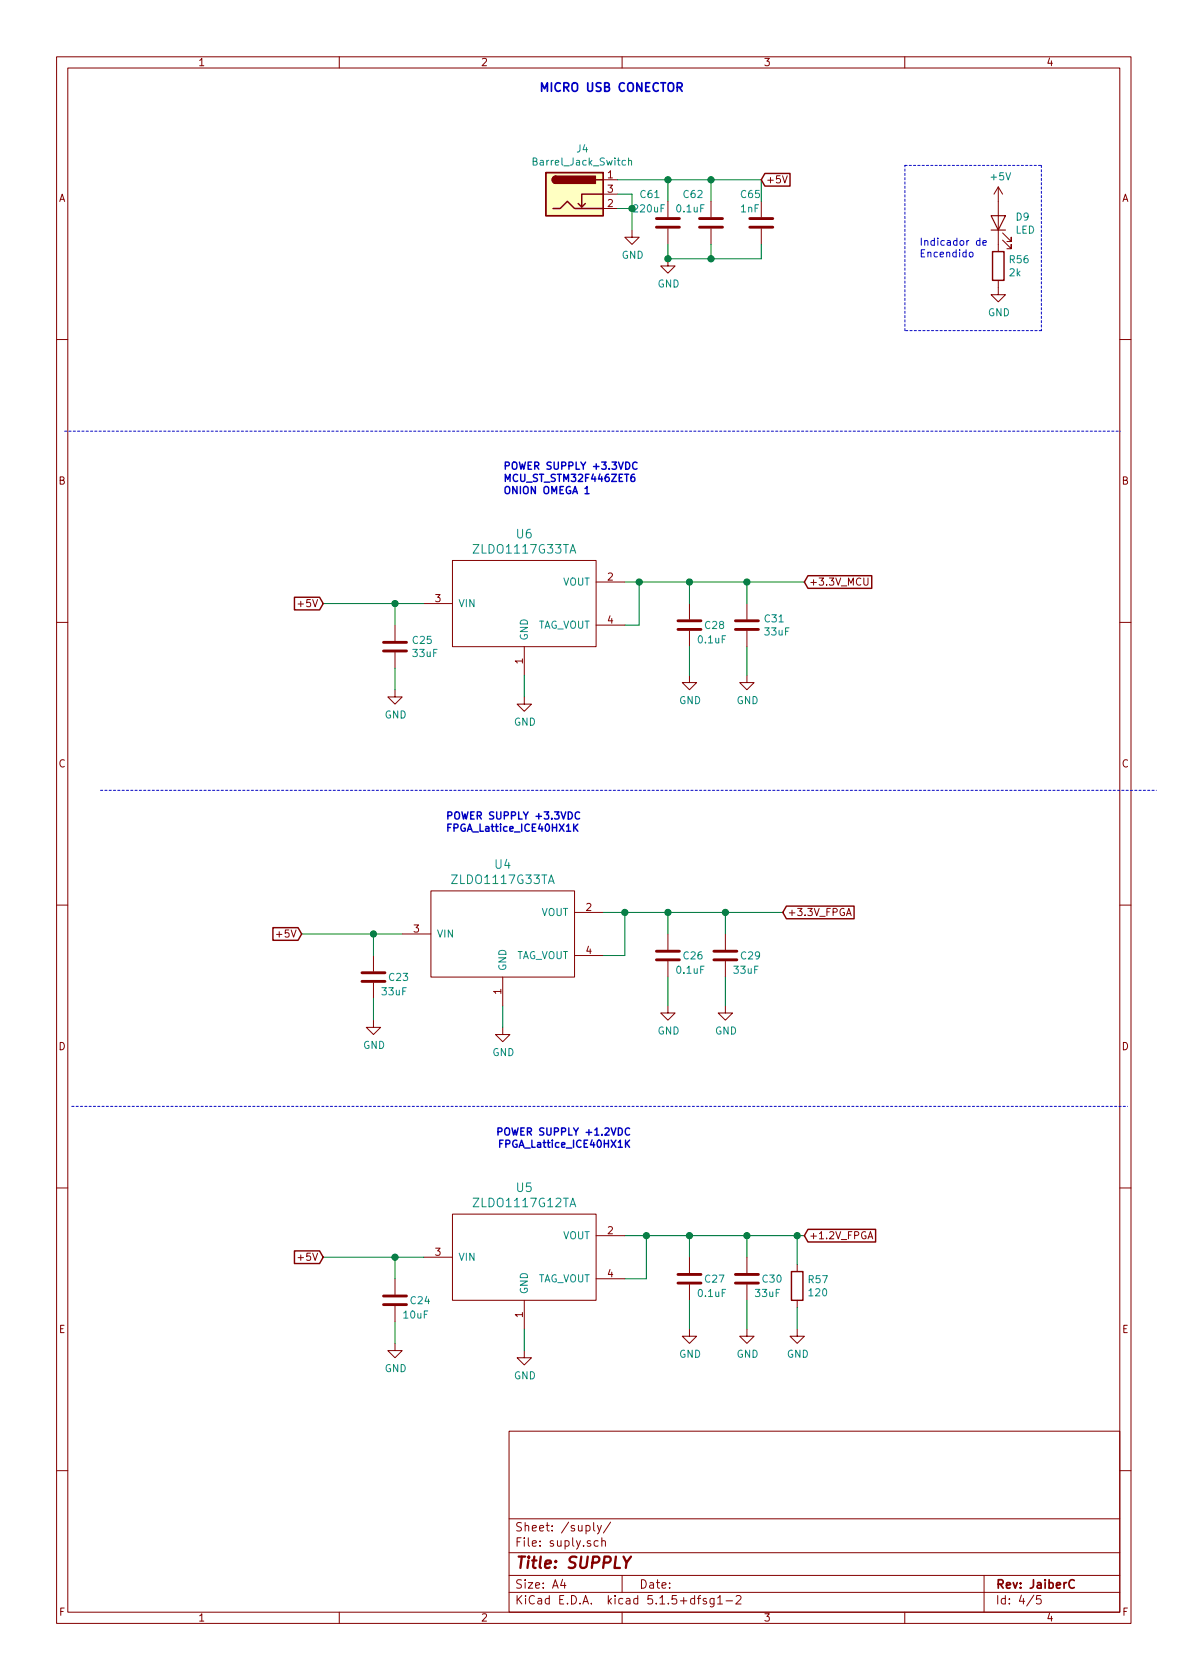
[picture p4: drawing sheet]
<svg xmlns="http://www.w3.org/2000/svg" width="210mm" height="297mm" viewBox="0 0 210 297" stroke-linecap="round" stroke-linejoin="round" font-family="sans-serif">
<g fill="none" stroke="#840000" stroke-width=".18">
<path d="M10 10h190v277h-190zM12 12h186v273.1h-186zM60 10v2M110 10v2M160 10v2M106.7 31.8h2.5M106.7 36.9h2.5M106.7 34.3h2.5M118.1 35.6v2.8M125.7 35.6v2.8M134.6 35.6v2.8M138.4 31.1l.4 1.2 .4-1.2"/>
<path d="M176.5 33.1v11.4M176.5 33.1l-.7 1.2M176.5 33.1l.8 1.2M111.8 40.7v1.2h1.2l-1.2 1.3-1.3-1.3h1.3M118.1 45.8v1.2h1.3l-1.3 1.3-1.3-1.3h1.3M118.1 40.4v2.8M125.7 40.4v2.8M134.6 40.4v2.8M176.5 49.6v2.5h1.3l-1.3 1.3-1.2-1.3h1.2M177.3 42.5l1.5 1.5v-.8v.8h-.7M177.3 41.2l1.5 1.5v-.8v.8h-.7M10 60h2"/>
<path d="M198 60h2M80 99.1h25.4v15.2h-25.4zM10 110h2M69.8 110.5v2.8M69.8 115.4v2.7M74.9 106.7h5.1M92.7 114.3v5.1M105.4 102.9h5.1M105.4 110.5h5.1M121.9 119.4v1.3h1.3l-1.3 1.3-1.3-1.3h1.3M121.9 106.7v2.8M121.9 111.5v2.8"/>
<path d="M132.1 119.4v1.3h1.2l-1.2 1.3-1.3-1.3h1.3M132.1 106.7v2.8M132.1 111.5v2.8M152.8 102.2v1l.2 .3h.3l.2-.3v-1M198 110h2M69.8 122v1.2h1.3l-1.3 1.3-1.2-1.3h1.2M92.7 123.2v1.3h1.3l-1.3 1.3-1.3-1.3h1.3M76.2 157.5h25.4v15.3h-25.4zM10 160h2M66 168.9v2.8M66 173.8v2.8M71.1 165.1h5.1"/>
<path d="M88.9 172.8v5M101.6 161.3h5.1M101.6 168.9h5.1M118.1 177.8v1.3h1.3l-1.3 1.3-1.3-1.3h1.3M118.1 165.1v2.8M118.1 170v2.8M128.3 177.8v1.3h1.2l-1.2 1.3-1.3-1.3h1.3M128.3 165.1v2.8M128.3 170v2.8M149.7 161.9l.4-1.3 .4 1.3M149.8 161.5h.6M198 160h2"/>
<path d="M66 180.4v1.2h1.3l-1.3 1.3-1.2-1.3h1.2M88.9 181.6v1.3h1.3l-1.3 1.3-1.3-1.3h1.3M10 210h2M80 214.7h25.4v15.2h-25.4zM105.4 218.5h5.1M153.5 219l.4-1.2 .4 1.2M153.6 218.7h.6M198 210h2M69.8 237.5v1.3h1.3l-1.3 1.3-1.2-1.3h1.2M69.8 226.1v2.8M69.8 230.9v2.8M74.9 222.3h5.1"/>
<path d="M92.7 238.8v1.3h1.3l-1.3 1.2-1.3-1.2h1.3M92.7 229.9v5.1M105.4 226.1h5.1M121.9 235v1.3h1.3l-1.3 1.2-1.3-1.2h1.3M121.9 222.3v2.8M121.9 227.1v2.8M132.1 235v1.3h1.2l-1.2 1.2-1.3-1.2h1.3M132.1 222.3v2.8M132.1 227.1v2.8M141 235v1.3h1.2l-1.2 1.2-1.3-1.2h1.3M141 223.6v1.2M141 229.9v1.3"/>
<path d="M90 253h108v32.1h-108zM10 260h2M90 278.5h108M90 274.5h108M90 268.5h108M99.5 279.2l-.4 1.1h1M99.8 279.8v1M105 269.2v1.3l.2 .2M105.6 269.7l.4 1M105.8 272.5l-.5-.1-.2 .3v.6l.2 .1 .5-.1M106.3 269.7l-.5 1.4-.2 .1M106.4 272.5h.1a.37 .37 0 0 1 .6 .1v.8"/>
<path d="M106.4 271.9v1.5M108 269.1l-1.3 2M110 278.5v3M174 278.5v6.6M198 260h2M60 285.1v1.9M90 281.5h108M110 285.1v1.9M123.3 282.6h.6M123.9 282.1l-.4 .2v1.3M124.9 282.7l-.4-.1-.2 .2 .1 .2 .5 .2v.3h-.6M126.3 282.6v1.2l-.3 .3-.4-.1"/>
<path d="M126.3 282.7l-.5-.1-.2 .3v.6l.2 .1 .5-.1M126.9 282.5l.4-.4v1.5M126.9 283.6h.9M128.4 283h1.1M130.2 282.3l.2-.2h.4l.2 .4-.9 1.1h.9M160 285.1v1.9M182.8 282l-1.2 2M184 282.1h-.7v.7l.2-.1h.5l.1 .3-.1 .5-.2 .1-.5-.1"/>
</g>
<path d="M190 279.5a.7 .7 0 0 0-.9 .2 .7 .7 0 0 0 .1 .9 .55 .55 0 0 0 .8 .1" fill="none" stroke="#840000" stroke-width=".3"/>
<path d="M110.3 275.2l.5 1.1 .8-1.1" fill="none" stroke="#840000" stroke-width=".41"/>
<g fill="none" stroke="#840000" stroke-width=".25">
<path d="M96.5 30.5h10.2v7.6h-10.2zM97.8 36.9h1.3l1.2-1.3 1.3 1.3h5.1M98.3 31.2a.63 .63 0 0 0-.6 .6 .63 .63 0 0 0 .6 .6M103.5 36l-.6 .6M105.4 31.8h1.3M106.7 34.3h-3.8v2.3l-.7-.6M135.3 30.7h4.4v2.2h-4.4l-.7-1.1zM175.5 44.5h2v5.1h-2zM52.1 105.6h4.4l.6 1.1-.6 1.1h-4.4zM142.9 101.8h11.3v2.2h-11.3l-.7-1.1zM48.3 164h4.4l.6 1.1-.6 1.2h-4.4zM139.1 160.2h11.9v2.2h-11.9l-.7-1.1z"/>
<path d="M142.9 217.4h11.9v2.2h-11.9l-.7-1.1zM52.1 221.2h4.4l.6 1.1-.6 1.1h-4.4zM140 224.8h2v5.1h-2z"/>
</g>
<g fill="none" stroke="#840000" stroke-width=".51">
<path d="M116.1 38.6h4M123.7 38.6h4.1M132.6 38.6h4.1M116.1 40.2h4M123.7 40.2h4.1M132.6 40.2h4.1M67.8 115.1h4.1M67.8 113.6h4.1M119.9 111.3h4.1M119.9 109.8h4.1M130 111.3h4.1M130 109.8h4.1"/>
<path d="M64 173.5h4.1M64 172h4.1M116.1 169.7h4M116.1 168.2h4M126.2 169.7h4.1M126.2 168.2h4.1M67.8 230.7h4.1M67.8 229.1h4.1M119.9 226.9h4.1M119.9 225.3h4.1M130 226.9h4.1M130 225.3h4.1"/>
</g>
<path d="M96.5 30.5h10.2v7.6h-10.2z" fill="#ffffc2" stroke="#ffffc2" stroke-width=".18"/>
<g fill="#840000" stroke="#840000" stroke-width=".25">
<path d="M97.8 31.3l.5-.1v1.2a.64 .64 0 0 1-.6-.4 .64 .64 0 0 1 .1-.7z"/>
<path d="M98.3 31.2h7v1.2h-7z"/>
</g>
<path d="M111.2 28.5l.1-.1h.3l.1 .8M111.2 27.9v1.3" fill="none" stroke="#008484" stroke-width=".18"/>
<path d="M175.3 38.1h2.5l-1.3 2.6zM175.3 40.7h2.5" fill="none" stroke="#840000" stroke-width=".2"/>
<path d="M160 29.2h24.1M184.1 29.2v29.3M160 58.5v-29.3M184.1 58.5h-24.1M11.4 76.2h186.7M17.8 139.7h186.7M12.7 195.6h186.7" fill="none" stroke="#0000c2" stroke-width=".18" stroke-dasharray=".4 .4"/>
<g fill="none" stroke="#008400" stroke-width=".18">
<path d="M109.2 36.9h2.6M109.2 31.8h25.4v3.8M109.2 34.3h2.6v6.4M118.1 31.8v3.8M125.7 31.8v3.8M118.1 43.2v2.6h16.5v-2.6M125.7 43.2v2.6M57.1 106.7h17.8M69.8 106.7v3.8M69.8 118.1v3.9M92.7 119.4v3.8M110.5 102.9h31.7"/>
<path d="M113 102.9v7.6h-2.5M121.9 102.9v3.8M121.9 114.3v5.1M132.1 102.9v3.8M132.1 114.3v5.1M53.3 165.1h17.8M66 165.1v3.8M66 176.6v3.8M88.9 177.8v3.8M106.7 161.3h31.7M110.5 161.3v7.6h-3.8M118.1 161.3v3.8"/>
<path d="M118.1 172.8v5M128.3 161.3v3.8M128.3 172.8v5M110.5 218.5h31.7M114.3 218.5v7.6h-3.8M121.9 218.5v3.8M132.1 218.5v3.8M141 218.5v5.1M57.1 222.3h17.8M69.8 222.3v3.8M69.8 233.7v3.8M92.7 235v3.8"/>
<path d="M121.9 229.9v5.1M132.1 229.9v5.1M141 231.2v3.8"/>
</g>
<path d="M119.8 15.4h.7l.1-.3-.1-.3-.2-.2h-.5v1.5M120.1 15.4l.5 .7" fill="none" stroke="#0000c2" stroke-width=".3"/>
<path d="M103.5 86.4l.3-.4v1.3M103.5 87.3h.7M112.2 83.9h-.4a.87 .87 0 0 0 0 1.2l.4-.1v-.5l-.4-.2-.2 .3M112.6 81.8a.51 .51 0 0 0-.6 0 .51 .51 0 0 0-.1 .6 .46 .46 0 0 0 .2 .5 .46 .46 0 0 0 .5-.1M101.6 146.3l.6 .7M102.2 145.7l-.8 .7M102.5 143.7a.51 .51 0 0 0-.6 0 .51 .51 0 0 0-.2 .6 .46 .46 0 0 0 .2 .5 .46 .46 0 0 0 .6-.1M89.3 199.6l.3-.2a.45 .45 0 0 1 .5 .5v.4l-.2 .3h-.4a.92 .92 0 0 1-.2-1zM88.1 200.1l.6-.1v-.4l-.2-.2h-.4v1.3M88.4 202.2h.4M89 201.6h-.6v1.3" fill="none" stroke="#0000c2" stroke-width=".25"/>
<path d="M171.4 44.7l.2-.1 .4 .1 .1 .5-.2 .2h-.3l-.2-.1zM173.3 42.6l-.4-.1-.2 .3 .1 .5h.5M173.3 42.1v1.3M173.8 42.9l.6-.1-.1-.2-.3-.1-.2 .2 .1 .6h.4" fill="none" stroke="#0000c2" stroke-width=".18"/>
<g fill="#008400" stroke="#008400" stroke-width=".25">
<circle cx="121.9" cy="102.9" r=".51"/>
<circle cx="125.7" cy="31.8" r=".51"/>
<circle cx="141" cy="218.5" r=".51"/>
<circle cx="118.1" cy="31.8" r=".51"/>
<circle cx="69.9" cy="106.7" r=".51"/>
<circle cx="125.7" cy="45.8" r=".51"/>
<circle cx="114.3" cy="218.5" r=".51"/>
<circle cx="121.9" cy="218.5" r=".51"/>
<circle cx="118.1" cy="45.8" r=".51"/>
<circle cx="113" cy="102.9" r=".51"/>
<circle cx="132.1" cy="102.9" r=".51"/>
<circle cx="110.5" cy="161.3" r=".51"/>
<circle cx="66" cy="165.1" r=".51"/>
<circle cx="118.1" cy="161.3" r=".51"/>
<circle cx="128.3" cy="161.3" r=".51"/>
<circle cx="69.9" cy="222.3" r=".51"/>
<circle cx="111.8" cy="36.9" r=".51"/>
<circle cx="132.1" cy="218.5" r=".51"/>
</g>
<text font-size="2.8" fill="#840000" x="91" y="277.3">Title: SUPPLY</text>
<text font-size="2.1" fill="#0000c2" x="95.2" y="16.2">MICRO USB CONECTOR</text>
<g font-size="2.1" fill="#008484">
<text x="91.4" y="95.2">U6</text>
<text x="84" y="97.9">ZLDO1117G33TA</text>
<text x="87.6" y="153.6">U4</text>
<text x="80.2" y="156.3">ZLDO1117G33TA</text>
<text x="84" y="213.4">ZLDO1117G12TA</text>
<text x="91.4" y="210.8">U5</text>
</g>
<g font-size="2.1" fill="#840000">
<text x="91" y="273.5">File: suply.sch</text>
<text x="91" y="270.8">Sheet: /suply/</text>
<text x="91" y="280.9">Size: A4</text>
<text x="113" y="280.9">Date:</text>
<text x="176" y="280.9">Rev: JaiberC</text>
<text x="91" y="283.7">KiCad E.D.A. kicad 5.1.5+dfsg1-2</text>
<text x="176" y="283.7">Id: 4/5</text>
</g>
<g font-size="1.8" fill="#840000">
<text x="35" y="11.7">1</text>
<text x="85" y="11.7">2</text>
<text x="135" y="11.7">3</text>
<text x="185" y="11.7">4</text>
<text x="10.4" y="35.7">A</text>
<text x="107.5" y="31.5">1</text>
<text x="107.5" y="34.1">3</text>
<text x="135.4" y="32.4">+5V</text>
<text x="198.4" y="35.7">A</text>
<text x="107.5" y="36.6">2</text>
<text x="10.4" y="85.7">B</text>
<text x="198.4" y="85.7">B</text>
<text x="53.2" y="107.4">+5V</text>
<text x="77" y="106.5">3</text>
<text x="107.5" y="102.7">2</text>
<text x="143" y="103.5">+3.3V_MCU</text>
<text x="107.5" y="110.3">4</text>
<text x="92.5" y="117.4" transform="rotate(-90 92.5 117.4)">1</text>
<text x="10.4" y="135.7">C</text>
<text x="198.4" y="135.7">C</text>
<text x="103.7" y="161.1">2</text>
<text x="139.2" y="162">+3.3V_FPGA</text>
<text x="49.4" y="165.8">+5V</text>
<text x="73.2" y="164.9">3</text>
<text x="103.7" y="168.7">4</text>
<text x="88.6" y="175.8" transform="rotate(-90 88.6 175.8)">1</text>
<text x="10.4" y="185.7">D</text>
<text x="198.4" y="185.7">D</text>
<text x="107.5" y="218.2">2</text>
<text x="143" y="219.1">+1.2V_FPGA</text>
<text x="53.2" y="222.9">+5V</text>
<text x="77" y="222">3</text>
<text x="107.5" y="225.8">4</text>
<text x="92.5" y="232.9" transform="rotate(-90 92.5 232.9)">1</text>
<text x="10.4" y="235.7">E</text>
<text x="198.4" y="235.7">E</text>
<text x="10.5" y="285.7">F</text>
<text x="35" y="286.7">1</text>
<text x="85" y="286.7">2</text>
<text x="135" y="286.7">3</text>
<text x="185" y="286.7">4</text>
<text x="198.5" y="285.7">F</text>
</g>
<g font-size="1.8" fill="#008484">
<text x="94.6" y="29.3">Barrel_Jack_Switch</text>
<text x="102" y="27">J4</text>
<text x="113.3" y="35">C61</text>
<text x="120.9" y="35">C62</text>
<text x="131.1" y="35">C65</text>
<text x="175.3" y="31.9">+5V</text>
<text x="112.2" y="37.6">220uF</text>
<text x="119.8" y="37.6">0.1uF</text>
<text x="131" y="37.6">1nF</text>
<text x="179.6" y="41.3">LED</text>
<text x="179.7" y="39">D9</text>
<text x="109.9" y="45.8">GND</text>
<text x="178.6" y="46.5">R56</text>
<text x="116.3" y="50.8">GND</text>
<text x="178.5" y="48.9">2k</text>
<text x="174.7" y="55.9">GND</text>
<text x="81" y="107.4">VIN</text>
<text x="99.5" y="103.5">VOUT</text>
<text x="73.1" y="113.9">C25</text>
<text x="93.3" y="113.3" transform="rotate(-90 93.3 113.3)">GND</text>
<text x="94.8" y="111.2">TAG_VOUT</text>
<text x="123.6" y="113.8">0.1uF</text>
<text x="124.7" y="111.2">C28</text>
<text x="135.3" y="110">C31</text>
<text x="135.3" y="112.4">33uF</text>
<text x="73.1" y="116.2">33uF</text>
<text x="120.1" y="124.5">GND</text>
<text x="130.3" y="124.5">GND</text>
<text x="68" y="127">GND</text>
<text x="90.9" y="128.3">GND</text>
<text x="95.7" y="162">VOUT</text>
<text x="77.2" y="165.8">VIN</text>
<text x="68.9" y="173.4">C23</text>
<text x="89.5" y="171.7" transform="rotate(-90 89.5 171.7)">GND</text>
<text x="91" y="169.6">TAG_VOUT</text>
<text x="119.8" y="172.2">0.1uF</text>
<text x="120.9" y="169.6">C26</text>
<text x="129.9" y="172.2">33uF</text>
<text x="131.1" y="169.6">C29</text>
<text x="67.6" y="176">33uF</text>
<text x="64.2" y="185.5">GND</text>
<text x="116.3" y="182.9">GND</text>
<text x="126.4" y="182.9">GND</text>
<text x="87.1" y="186.7">GND</text>
<text x="99.5" y="219.1">VOUT</text>
<text x="81" y="222.9">VIN</text>
<text x="94.8" y="226.7">TAG_VOUT</text>
<text x="124.7" y="226.8">C27</text>
<text x="134.9" y="226.8">C30</text>
<text x="143" y="226.9">R57</text>
<text x="71.5" y="233.1">10uF</text>
<text x="72.7" y="230.6">C24</text>
<text x="93.3" y="228.9" transform="rotate(-90 93.3 228.9)">GND</text>
<text x="123.6" y="229.3">0.1uF</text>
<text x="133.7" y="229.3">33uF</text>
<text x="143.2" y="229.2">120</text>
<text x="68" y="242.6">GND</text>
<text x="90.9" y="243.9">GND</text>
<text x="120.1" y="240.1">GND</text>
<text x="130.3" y="240.1">GND</text>
<text x="139.1" y="240.1">GND</text>
</g>
<g font-size="1.8" fill="#0000c2">
<text x="162.6" y="43.4">Indicador de</text>
<text x="162.6" y="45.5">Encendido</text>
<text x="88.9" y="83">POWER SUPPLY +3.3VDC</text>
<text x="88.9" y="85.2">MCU_ST_STM32F446ZET6</text>
<text x="88.9" y="87.4">ONION OMEGA 1</text>
<text x="78.7" y="144.9">POWER SUPPLY +3.3VDC</text>
<text x="78.7" y="147.1">FPGA_Lattice_ICE40HX1K</text>
<text x="89.5" y="202.9">FPGA_Lattice_ICE40HX1K</text>
<text x="89.8" y="200.8">POWER SUPPLY +1.2VDC</text>
</g>
</svg>
